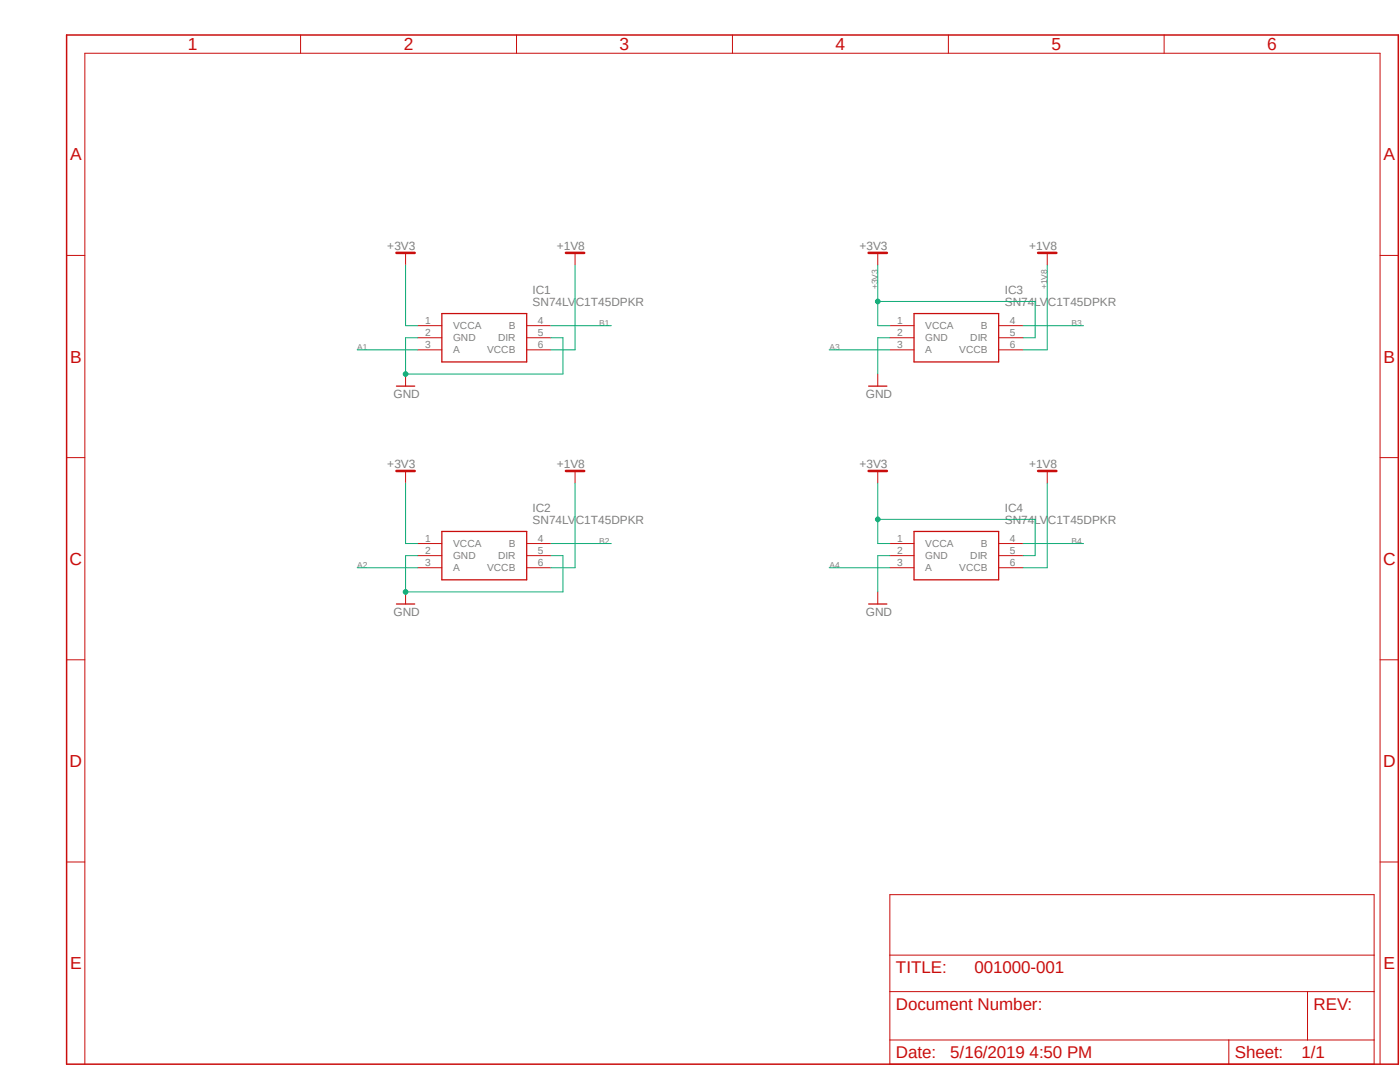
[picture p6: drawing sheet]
<svg xmlns="http://www.w3.org/2000/svg" width="279mm" height="216mm" viewBox="0 0 279 216" stroke-linecap="round" stroke-linejoin="round" font-family="sans-serif">
<path d="M12.8 6.7l266.6 206.2M279.4 6.7l-266.6 206.2" fill="none" stroke="#fff" stroke-width=".2"/>
<path d="M13.3 7h265.8v205.3h-265.8z" fill="none" stroke="#c90d0c" stroke-width=".3"/>
<g fill="none" stroke="#c90d0c" stroke-width=".2">
<path d="M60 7v3.6M103.1 7v3.6M146.2 7v3.6M189.3 7v3.6M232.3 7v3.6M13.3 51h3.6M80.9 50.5v2.4M114.8 50.5v2.4M175.2 50.5v2.4M209 50.5v2.4M275.4 51h3.7M80.9 74.6v2.4"/>
<path d="M83.4 65h4.8M83.4 67.4h4.8M83.4 69.8h4.8M105.1 65h4.8M105.1 67.4h4.8M105.1 69.8h4.8M175.2 74.6v2.4M177.6 65h4.8M177.6 67.4h4.8M177.6 69.8h4.8M199.3 65h4.9M199.3 67.4h4.9"/>
<path d="M199.3 69.8h4.9M13.3 91.3h3.6M80.9 94v2.4M114.8 94v2.4M175.2 94v2.4M209 94v2.4M275.4 91.3h3.7M80.9 118.1v2.4M83.4 108.5h4.8M83.4 110.9h4.8M83.4 113.3h4.8M105.1 108.5h4.8"/>
<path d="M105.1 110.9h4.8M105.1 113.3h4.8M175.2 118.1v2.4M177.6 108.5h4.8M177.6 110.9h4.8M177.6 113.3h4.8M199.3 108.5h4.9M199.3 110.9h4.9M199.3 113.3h4.9M13.3 131.7h3.6M275.4 131.7h3.7M13.3 172h3.6"/>
<path d="M177.6 178.5h96.6v33.8h-96.6zM275.4 172h3.7M177.6 197.9h96.6M177.6 190.6h96.6M260.9 197.9v9.6M16.9 212.3v-201.7h258.5v201.7M177.6 207.5h96.6M245.2 207.5v4.8"/>
</g>
<path d="M79.1 77h3.7M88.2 62.6h16.9v9.6h-16.9zM173.4 77h3.6M182.4 62.6h16.9v9.6h-16.9zM88.2 106h16.9v9.7h-16.9zM182.4 106h16.9v9.7h-16.9zM79.1 120.5h3.7M173.4 120.5h3.6" fill="none" stroke="#c90d0c" stroke-width=".25"/>
<path d="M79.1 50.5h3.7M112.9 50.5h3.7M173.4 50.5h3.6M207.2 50.5h3.6M79.1 94h3.7M112.9 94h3.7M173.4 94h3.6M207.2 94h3.6" fill="none" stroke="#c90d0c" stroke-width=".51"/>
<path d="M80.9 52.9v12.1h2.5M80.9 96.4v12.1h2.5M175.2 96.4v12.1h2.4M175.2 103.6h31.4v7.3h-2.4" fill="none" stroke="#0dab76" stroke-width=".2"/>
<circle cx="175.2" cy="103.6" r=".46" fill="#0dab76"/>
<g fill="none" stroke="#0dab76" stroke-width=".2">
<path d="M175.2 52.9v12.1h2.4M175.2 60.2h31.4v7.2h-2.4"/>
<circle cx="175.2" cy="103.6" r=".46"/>
</g>
<circle cx="175.2" cy="60.2" r=".46" fill="#0dab76"/>
<g fill="none" stroke="#0dab76" stroke-width=".2">
<path d="M83.4 67.4h-2.5v7.2h31.5v-7.2h-2.5"/>
<circle cx="175.2" cy="60.2" r=".46"/>
</g>
<circle cx="80.9" cy="74.6" r=".46" fill="#0dab76"/>
<g fill="none" stroke="#0dab76" stroke-width=".2">
<path d="M83.4 110.9h-2.5v7.2h31.5v-7.2h-2.5"/>
<circle cx="80.9" cy="74.6" r=".46"/>
</g>
<circle cx="80.9" cy="118.1" r=".46" fill="#0dab76"/>
<g fill="none" stroke="#0dab76" stroke-width=".2">
<path d="M114.8 52.9v16.9h-4.9M209 52.9v16.9h-4.8M71.3 69.8h12.1M109.9 65h12.1M165.5 69.8h12.1M177.6 67.4h-2.4v7.2M204.2 65h12M114.8 96.4v16.9h-4.9M209 96.4v16.9h-4.8M71.3 113.3h12.1M109.9 108.5h12.1M165.5 113.3h12.1"/>
<path d="M177.6 110.9h-2.4v7.2M204.2 108.5h12"/>
<circle cx="80.9" cy="118.1" r=".46"/>
</g>
<g font-size="3.5" fill="#c90d0c">
<text x="37.5" y="10">1</text>
<text x="80.6" y="10">2</text>
<text x="123.7" y="10">3</text>
<text x="166.8" y="10">4</text>
<text x="209.8" y="10">5</text>
<text x="252.9" y="10">6</text>
<text x="14" y="32">A</text>
<text x="276.1" y="32">A</text>
<text x="14" y="72.3">B</text>
<text x="276.1" y="72.3">B</text>
<text x="13.9" y="112.7">C</text>
<text x="276" y="112.7">C</text>
<text x="13.9" y="153">D</text>
<text x="276" y="153">D</text>
<text x="14" y="193.4">E</text>
<text x="276.1" y="193.4">E</text>
</g>
<g font-size="3.4" fill="#c90d0c">
<text x="178.8" y="194.2">TITLE:</text>
<text x="194.5" y="194.2">001000-001</text>
<text x="178.8" y="201.5">Document Number:</text>
<text x="262.1" y="201.5">REV:</text>
<text x="178.8" y="211.1">Date:</text>
<text x="189.7" y="211.1">5/16/2019 4:50 PM</text>
<text x="246.4" y="211.1">Sheet:</text>
<text x="259.7" y="211.1">1/1</text>
</g>
<g font-size="2.4" fill="#808080">
<text x="77.3" y="49.9">+3V3</text>
<text x="111.1" y="49.9">+1V8</text>
<text x="171.5" y="49.9">+3V3</text>
<text x="205.4" y="49.9">+1V8</text>
<text x="106.3" y="58.6">IC1</text>
<text x="200.5" y="58.6">IC3</text>
<text x="106.3" y="61">SN74LVC1T45DPKR</text>
<text x="200.5" y="61">SN74LVC1T45DPKR</text>
<text x="78.5" y="79.5">GND</text>
<text x="172.8" y="79.5">GND</text>
<text x="77.3" y="93.3">+3V3</text>
<text x="111.1" y="93.3">+1V8</text>
<text x="171.5" y="93.3">+3V3</text>
<text x="205.4" y="93.3">+1V8</text>
<text x="106.3" y="104.5">SN74LVC1T45DPKR</text>
<text x="106.3" y="102.1">IC2</text>
<text x="200.5" y="104.5">SN74LVC1T45DPKR</text>
<text x="200.5" y="102.1">IC4</text>
<text x="78.5" y="122.9">GND</text>
<text x="172.8" y="122.9">GND</text>
</g>
<g font-size="2" fill="#808080">
<text x="84.8" y="64.6">1</text>
<text x="90.4" y="65.7">VCCA</text>
<text x="101.5" y="65.7">B</text>
<text x="107.3" y="64.6">4</text>
<text x="179.1" y="64.6">1</text>
<text x="184.7" y="65.7">VCCA</text>
<text x="195.8" y="65.7">B</text>
<text x="201.6" y="64.6">4</text>
<text x="84.8" y="67.1">2</text>
<text x="84.8" y="69.5">3</text>
<text x="90.4" y="68.1">GND</text>
<text x="90.4" y="70.5">A</text>
<text x="97.2" y="70.5">VCCB</text>
<text x="99.4" y="68.1">DIR</text>
<text x="107.3" y="67.1">5</text>
<text x="107.3" y="69.5">6</text>
<text x="179.1" y="67.1">2</text>
<text x="179.1" y="69.5">3</text>
<text x="184.7" y="68.1">GND</text>
<text x="184.7" y="70.5">A</text>
<text x="191.4" y="70.5">VCCB</text>
<text x="193.6" y="68.1">DIR</text>
<text x="201.6" y="67.1">5</text>
<text x="201.6" y="69.5">6</text>
<text x="84.8" y="108.1">1</text>
<text x="84.8" y="110.5">2</text>
<text x="84.8" y="112.9">3</text>
<text x="90.4" y="109.2">VCCA</text>
<text x="90.4" y="111.6">GND</text>
<text x="99.4" y="111.6">DIR</text>
<text x="101.5" y="109.2">B</text>
<text x="107.3" y="108.1">4</text>
<text x="107.3" y="110.5">5</text>
<text x="107.3" y="112.9">6</text>
<text x="179.1" y="108.1">1</text>
<text x="179.1" y="110.5">2</text>
<text x="179.1" y="112.9">3</text>
<text x="184.7" y="109.2">VCCA</text>
<text x="184.7" y="111.6">GND</text>
<text x="193.6" y="111.6">DIR</text>
<text x="195.8" y="109.2">B</text>
<text x="201.6" y="108.1">4</text>
<text x="201.6" y="110.5">5</text>
<text x="201.6" y="112.9">6</text>
<text x="90.4" y="114">A</text>
<text x="97.2" y="114">VCCB</text>
<text x="184.7" y="114">A</text>
<text x="191.4" y="114">VCCB</text>
</g>
<g font-size="1.7" fill="#808080">
<text x="175.2" y="57.7" transform="rotate(-90 175.2 57.7)">+3V3</text>
<text x="209" y="57.7" transform="rotate(-90 209 57.7)">+1V8</text>
<text x="119.6" y="65">B1</text>
<text x="213.8" y="65">B3</text>
<text x="71.3" y="69.8">A1</text>
<text x="165.5" y="69.8">A3</text>
<text x="71.3" y="113.3">A2</text>
<text x="119.6" y="108.5">B2</text>
<text x="165.5" y="113.3">A4</text>
<text x="213.8" y="108.5">B4</text>
</g>
</svg>
